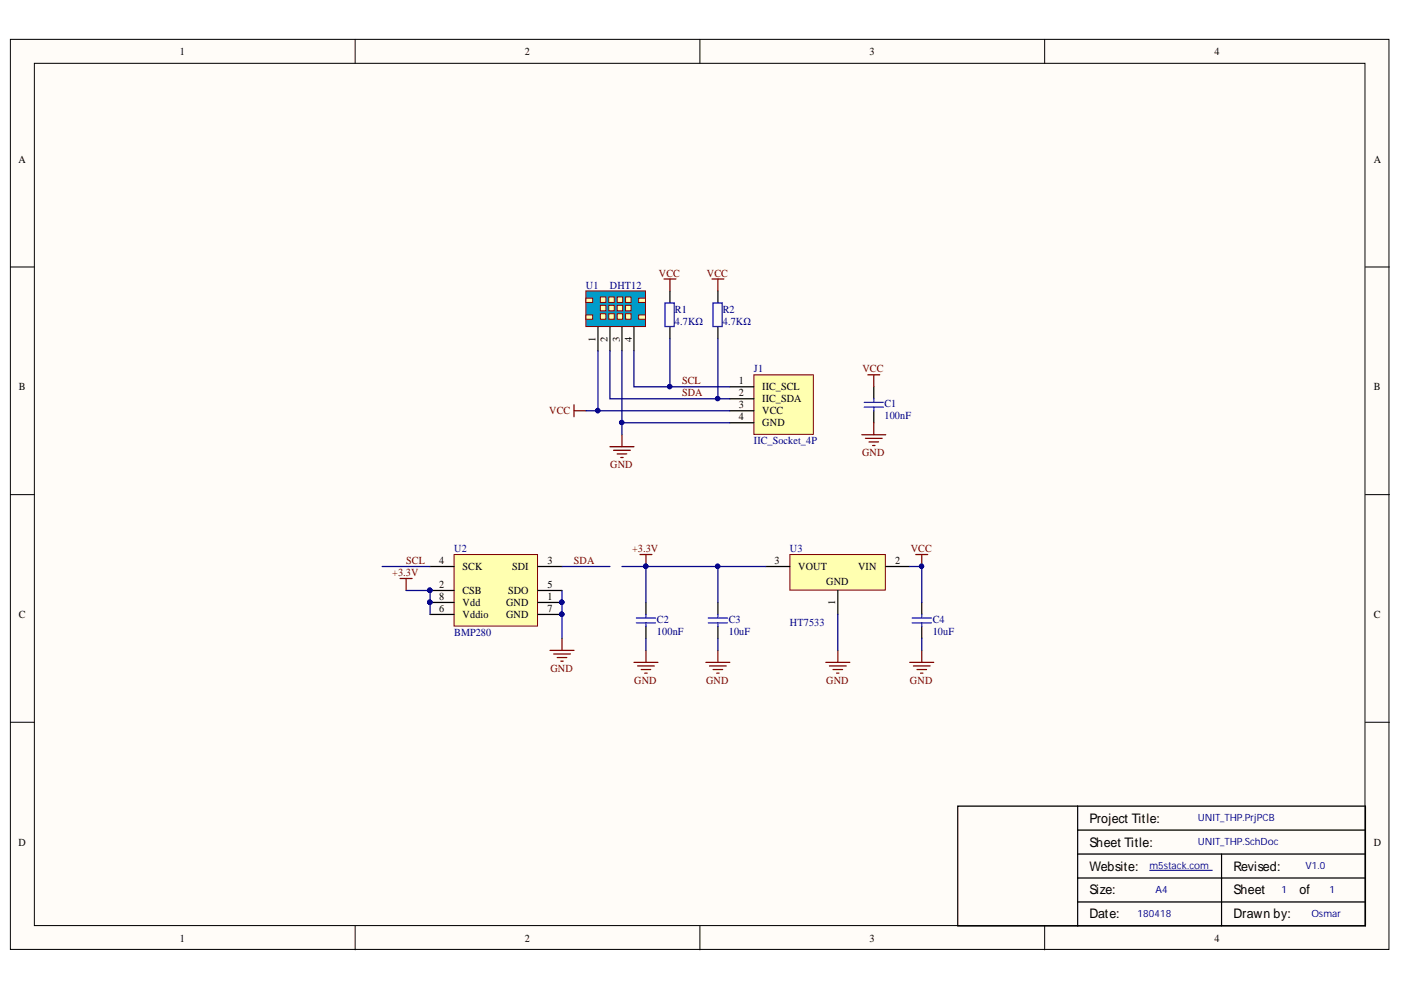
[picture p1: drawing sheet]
<svg xmlns="http://www.w3.org/2000/svg" width="297mm" height="210mm" viewBox="0 0 297 210" stroke-linecap="round" stroke-linejoin="round" font-family="sans-serif">
<g fill="#fffcf8" stroke="#000" stroke-width=".21">
<path d="M2.2 8.3h292.3v193h-292.3z"/>
<path d="M7.3 13.4h282.1v182.8h-282.1z"/>
</g>
<path d="M75.3 8.3v5.1M148.4 8.3v5.1M221.5 8.3v5.1M2.2 56.6h5.1M289.5 56.6h5.1M2.2 104.9h5.1M289.5 104.9h5.1M2.2 153.1h5.1M289.5 153.1h5.1M75.3 196.3v5.1M148.4 196.3v5.1M221.5 196.3v5.1" fill="none" stroke="#000" stroke-width=".21"/>
<path d="M228.5 170.9h-25.4v25.4h25.4M228.5 170.9h61v25.4h-61M228.5 176h61M228.5 170.9v25.4M228.5 191.2h61M228.5 186.2h61M228.5 181.1h61M259 181.1v15.2" fill="none" stroke="#000" stroke-width=".26"/>
<path d="M243.7 184.5h13.3" fill="none" stroke="#000080" stroke-width=".21"/>
<path d="M124.2 61.7h12.7v7.5h-12.7z" fill="#009cca" stroke="#800000" stroke-width=".21"/>
<path d="M126.8 69.3v5.1M129.3 69.3v5.1M131.9 69.3v5.1M134.4 69.3v5.1" fill="none" stroke="#000" stroke-width=".26"/>
<g fill="#ffffb0" stroke="#800000" stroke-width=".21">
<path d="M127.3 63h1.2v1.1h-1.2z"/>
<path d="M129.1 63h1.1v1.1h-1.1z"/>
<path d="M130.9 63h1.1v1.1h-1.1z"/>
<path d="M132.6 63h1.2v1.1h-1.2z"/>
<path d="M127.3 64.7h1.2v1.2h-1.2z"/>
<path d="M129.1 64.7h1.1v1.2h-1.1z"/>
<path d="M130.9 64.7h1.1v1.2h-1.1z"/>
<path d="M132.6 64.7h1.2v1.2h-1.2z"/>
<path d="M127.3 66.5h1.2v1.2h-1.2z"/>
<path d="M130.9 66.5h1.1v1.2h-1.1z"/>
<path d="M132.6 66.5h1.2v1.2h-1.2z"/>
<path d="M129.1 66.5h1.1v1.2h-1.1z"/>
<path d="M135.4 63.2h1.5v.9h-1.5z"/>
<path d="M135.4 66.8h1.5v.9h-1.5z"/>
<path d="M124.2 63.2h1.5v.9h-1.5z"/>
<path d="M124.2 66.8h1.5v.9h-1.5z"/>
<path d="M159.8 79.5h12.6v12.6h-12.6z"/>
</g>
<path d="M142 61.7v2.5M142 69.3v2.6M152.2 61.7v2.5M152.2 69.3v2.6M154.8 87.1h5M154.8 84.6h5M154.8 82h5M154.8 89.6h5M185.3 82v2.6M185.3 87.1v2.5" fill="none" stroke="#000" stroke-width=".26"/>
<g fill="none" stroke="#800000" stroke-width=".26">
<path d="M140.8 59.1h2.5M142 59.1v2.6M150.9 59.1h2.6M152.2 59.1v2.6M184 79.5h2.5M185.3 79.5v2.5M121.7 85.8v2.6M121.7 87.1h2.5M129.3 94.7h5.1M130.1 95.5h3.5M130.9 96.2h2M131.6 97h.5"/>
<path d="M131.9 92.2v2.5M182.7 92.2h5.1M183.5 92.9h3.5M184.2 93.7h2.1M185 94.5h.5M185.3 89.6v2.6"/>
</g>
<path d="M141 64.2h2v5h-2zM151.2 64.2h1.9v5h-1.9zM183.2 85.3h4.1M183.2 86.3h4.1M185.3 84.6v.7M185.3 86.3v.8" fill="none" stroke="#00f" stroke-width=".26"/>
<path d="M96.3 117.6h17.7v15.1h-17.7z" fill="#ffffb0" stroke="#800000" stroke-width=".21"/>
<path d="M91.2 127.7h5.1M91.2 125.2h5.1M91.2 120.1h5.1M91.2 130.3h5.1M114.1 127.7h5.1M114.1 125.2h5.1M114.1 120.1h5.1M114.1 130.3h5.1" fill="none" stroke="#000" stroke-width=".26"/>
<g fill="#000080" stroke="#000080" stroke-width=".21">
<circle cx="119.1" cy="127.7" r=".46"/>
<circle cx="91.1" cy="125.2" r=".47"/>
<circle cx="119.1" cy="130.2" r=".46"/>
<circle cx="91.1" cy="127.7" r=".46"/>
</g>
<path d="M116.6 137.9h5.1M117.4 138.7h3.5M118.1 139.4h2.1M119.2 135.4v2.5M118.9 140.2h.5" fill="none" stroke="#800000" stroke-width=".26"/>
<path d="M167.5 117.6h20.2v7.5h-20.2z" fill="#ffffb0" stroke="#800000" stroke-width=".21"/>
<path d="M137 127.7v2.6M137 132.8v2.6M152.2 127.7v2.6M152.2 132.8v2.6M162.4 120.1h5.1M177.6 125.2v5.1M187.8 120.1h5.1M195.4 127.7v2.6M195.4 132.8v2.6" fill="none" stroke="#000" stroke-width=".26"/>
<g fill="none" stroke="#800000" stroke-width=".26">
<path d="M135.7 117.6h2.5M137 117.6v2.5M194.2 117.6h2.5M195.4 117.6v2.5M84.8 122.7h2.6M86.1 122.7v2.5M137 137.9v2.5M152.2 137.9v2.5M177.6 137.9v2.5M195.4 137.9v2.5M134.4 140.4h5.1M135.2 141.2h3.5"/>
<path d="M135.9 142h2.1M136.7 142.7h.5M149.7 140.4h5.1M150.4 141.2h3.6M151.2 142h2M152 142.7h.5M175.1 140.4h5.1M175.9 141.2h3.5M176.6 142h2M177.4 142.7h.5M192.9 140.4h5.1M193.7 141.2h3.5"/>
<path d="M194.4 142h2M195.2 142.7h.5"/>
</g>
<path d="M134.9 131h4.1M134.9 132.1h4.1M137 130.3v.7M137 132.1v.7M150.2 131h4M150.2 132.1h4M152.2 130.3v.7M152.2 132.1v.7M193.4 131h4.1M193.4 132.1h4.1M195.4 130.3v.7M195.4 132.1v.7" fill="none" stroke="#00f" stroke-width=".26"/>
<g fill="#000080" stroke="#000080" stroke-width=".21">
<circle cx="195.4" cy="120.1" r=".46"/>
<circle cx="136.9" cy="120.1" r=".46"/>
<circle cx="126.7" cy="87.1" r=".46"/>
<circle cx="142" cy="82" r=".46"/>
<circle cx="152.2" cy="84.5" r=".46"/>
<circle cx="131.8" cy="89.6" r=".46"/>
<circle cx="119.1" cy="130.2" r=".46"/>
<circle cx="119.1" cy="127.7" r=".46"/>
<circle cx="152.2" cy="120.1" r=".46"/>
<circle cx="91.1" cy="127.7" r=".46"/>
<circle cx="91.1" cy="125.2" r=".47"/>
</g>
<g fill="none" stroke="#000080" stroke-width=".26">
<path d="M126.8 74.4v12.7M129.3 74.4v10.2h25.5M131.9 74.4v15.2h22.9M134.4 74.4v7.6h20.4M142 71.9v10.1M152.2 71.9v12.7M124.2 87.1h30.6M131.9 89.6v2.6M81 120.1h10.2M86.1 125.2h5.1v5.1M119.2 125.2v10.2M119.2 120.1h10.1"/>
<path d="M131.9 120.1h30.5M137 120.1v7.6M137 135.4v2.5M152.2 120.1v7.6M152.2 135.4v2.5M177.6 130.3v7.6M192.9 120.1h2.5v7.6M195.4 135.4v2.5"/>
</g>
<g font-size="2.8">
<text x="231" y="174.4">Project Title:</text>
<text x="231" y="179.5">Sheet Title:</text>
<text x="231" y="184.6">Website:</text>
<text x="261.6" y="184.6">Revised:</text>
<text x="231" y="189.6">Size:</text>
<text x="261.6" y="189.6">Sheet</text>
<text x="275.5" y="189.6">of</text>
<text x="231" y="194.7">Date:</text>
<text x="261.6" y="194.7">Drawn by:</text>
</g>
<g font-size="2.3">
<text x="38.2" y="11.7">1</text>
<text x="111.3" y="11.7">2</text>
<text x="184.4" y="11.7">3</text>
<text x="257.5" y="11.7">4</text>
<text x="3.9" y="34.5">A</text>
<text x="291.3" y="34.5">A</text>
<text x="4" y="82.8">B</text>
<text x="156.6" y="81.5">1</text>
<text x="161.6" y="82.8">IIC_SCL</text>
<text x="291.3" y="82.8">B</text>
<text x="156.6" y="86.6">3</text>
<text x="156.6" y="84">2</text>
<text x="156.6" y="89.1">4</text>
<text x="161.6" y="87.8">VCC</text>
<text x="161.6" y="85.3">IIC_SDA</text>
<text x="161.6" y="90.4">GND</text>
<text x="93.1" y="119.6">4</text>
<text x="116.1" y="119.6">3</text>
<text x="164.2" y="119.6">3</text>
<text x="189.8" y="119.6">2</text>
<text x="93.1" y="124.7">2</text>
<text x="98.1" y="126">CSB</text>
<text x="98.1" y="120.9">SCK</text>
<text x="107.7" y="126">SDO</text>
<text x="108.6" y="120.9">SDI</text>
<text x="116.1" y="124.7">5</text>
<text x="169.2" y="120.9">VOUT</text>
<text x="175.2" y="123.9">GND</text>
<text x="181.9" y="120.9">VIN</text>
<text x="4" y="131.1">C</text>
<text x="93.1" y="129.8">6</text>
<text x="93.1" y="127.2">8</text>
<text x="98.1" y="131.1">Vddio</text>
<text x="98.1" y="128.5">Vdd</text>
<text x="107.3" y="128.5">GND</text>
<text x="107.3" y="131.1">GND</text>
<text x="116.1" y="127.2">1</text>
<text x="116.1" y="129.8">7</text>
<text x="291.3" y="131.1">C</text>
<text x="3.9" y="179.3">D</text>
<text x="291.3" y="179.3">D</text>
<text x="38.2" y="199.6">1</text>
<text x="111.3" y="199.6">2</text>
<text x="184.4" y="199.6">3</text>
<text x="257.5" y="199.6">4</text>
</g>
<g font-size="2.3" fill="#800000">
<text x="139.7" y="58.7">VCC</text>
<text x="149.9" y="58.7">VCC</text>
<text x="144.6" y="81.5">SCL</text>
<text x="182.9" y="79">VCC</text>
<text x="116.4" y="87.8">VCC</text>
<text x="144.6" y="84">SDA</text>
<text x="129.4" y="99.3">GND</text>
<text x="182.8" y="96.7">GND</text>
<text x="86.1" y="119.6">SCL</text>
<text x="121.7" y="119.6">SDA</text>
<text x="134" y="117.1">+3.3V</text>
<text x="193.1" y="117.1">VCC</text>
<text x="83.2" y="122.2">+3.3V</text>
<text x="116.7" y="142.5">GND</text>
<text x="134.5" y="145">GND</text>
<text x="149.7" y="145">GND</text>
<text x="175.2" y="145">GND</text>
<text x="192.9" y="145">GND</text>
</g>
<g font-size="2.3" fill="#000080">
<text x="124.2" y="61.2">U1</text>
<text x="129.3" y="61.2">DHT12</text>
<text x="143.1" y="66.3">R1</text>
<text x="143.1" y="68.8">4.7KΩ</text>
<text x="153.2" y="66.3">R2</text>
<text x="153.2" y="68.8">4.7KΩ</text>
<text x="159.8" y="79">J1</text>
<text x="187.5" y="86.3">C1</text>
<text x="187.5" y="88.9">100nF</text>
<text x="159.8" y="94.2">IIC_Socket_4P</text>
<text x="96.3" y="117.1">U2</text>
<text x="167.5" y="117.1">U3</text>
<text x="96.3" y="134.9">BMP280</text>
<text x="139.3" y="132.1">C2</text>
<text x="139.3" y="134.6">100nF</text>
<text x="154.5" y="132.1">C3</text>
<text x="154.5" y="134.6">10uF</text>
<text x="167.5" y="132.8">HT7533</text>
<text x="197.8" y="132.1">C4</text>
<text x="197.8" y="134.6">10uF</text>
</g>
<g font-size="2.2">
<text x="126.2" y="72.5" transform="rotate(-90 126.2 72.5)">1</text>
<text x="128.8" y="72.5" transform="rotate(-90 128.8 72.5)">2</text>
<text x="131.4" y="72.5" transform="rotate(-90 131.4 72.5)">3</text>
<text x="133.9" y="72.5" transform="rotate(-90 133.9 72.5)">4</text>
<text x="177.1" y="128.3" transform="rotate(-90 177.1 128.3)">1</text>
</g>
<g font-size="2.1" fill="#000080">
<text x="253.9" y="174.2">UNIT_THP.PrjPCB</text>
<text x="253.9" y="179.2">UNIT_THP.SchDoc</text>
<text x="243.7" y="184.3">m5stack.com</text>
<text x="276.8" y="184.3">V1.0</text>
<text x="245" y="189.4">A4</text>
<text x="271.7" y="189.4">1</text>
<text x="281.9" y="189.4">1</text>
<text x="241.2" y="194.5">180418</text>
<text x="278.1" y="194.5">Osmar</text>
</g>
</svg>
